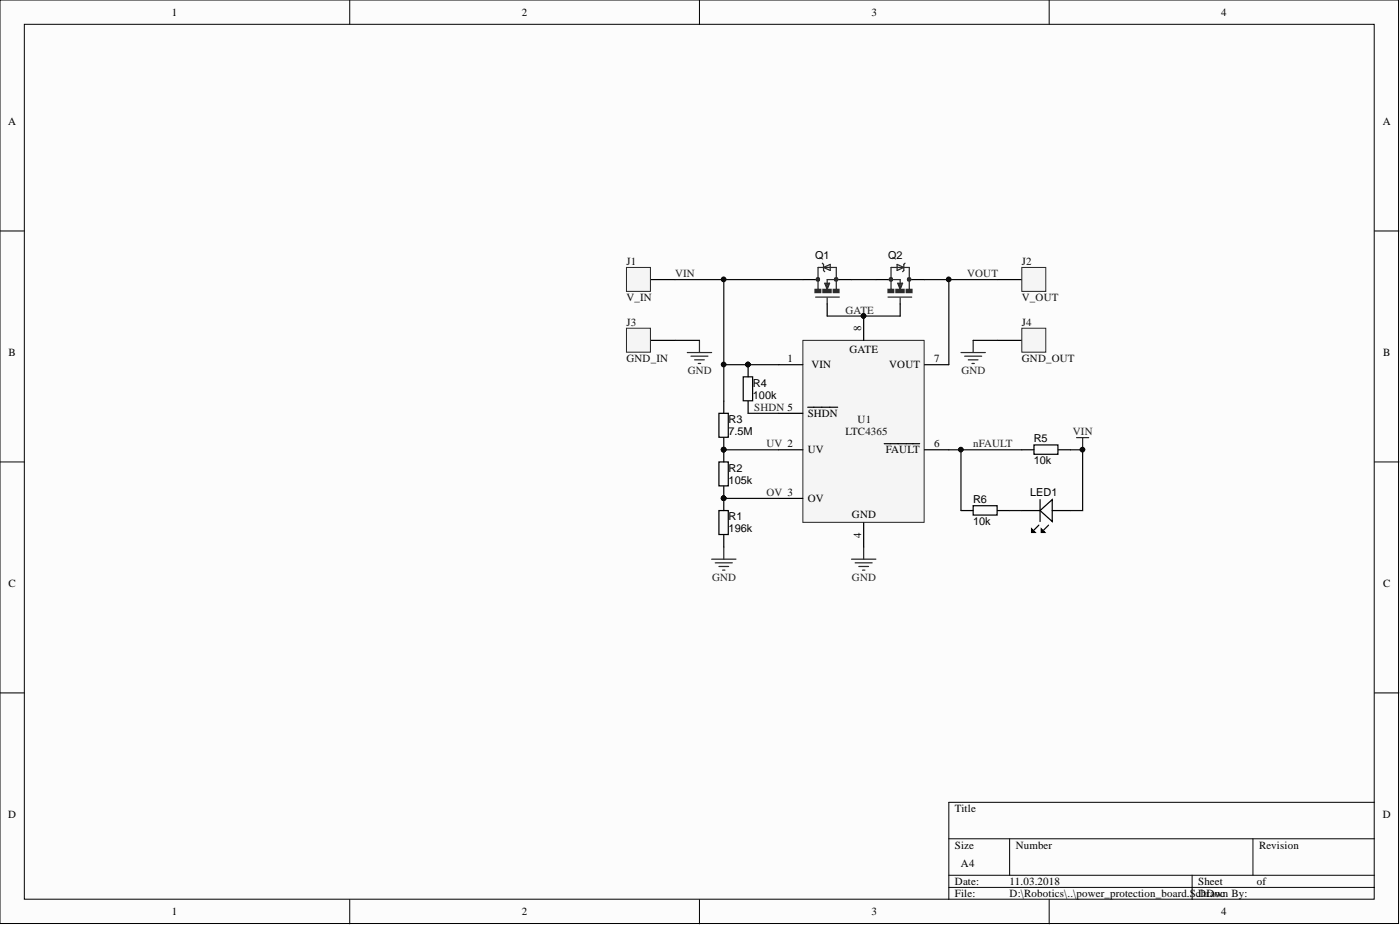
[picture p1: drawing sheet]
# Altium project power_protection_board.PrjPcb
1 sheet, 15 parts. Net scope: global (net labels, ports and power ports of the same name join across sheets).
Board file: power_protection_board.PcbDoc

## Sheet power_protection_board.SchDoc
size A4

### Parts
J1  V_IN  [POWER-PAD]
J2  V_OUT  [POWER-PAD]
J3  GND_IN  [POWER-PAD]
J4  GND_OUT  [POWER-PAD]
J5  SWITCH  [PADS-2-1020]
LED1  (no value)  [LED-0603-GREEN]
Q1  MOSFET-N  [SOT669]  (value not drawn)
Q2  MOSFET-N  [SOT669]  (value not drawn)
R1  196k  [RESC1608X55N]
R2  105k  [RESC1608X55N]
R3  7.5M  [RESC1608X55N]
R4  100k  [RESC1608X55N]
R5  10k  [RESC1608X55N]
R6  10k  [RESC1608X55N]
U1  LTC4365  [SOT23-8]

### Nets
GND: J3.1 J4.1 J5.2 R1.1 U1.4(GND)
VIN: J1.1 LED1.A Q1.D R3.2 R4.2 R5.2 U1.1(VIN)
GATE: Q1.G Q2.G U1.8(GATE)
nFAULT: R5.1 R6.1 U1.6(~{FAULT})
OV: R1.2 R2.1 U1.3(OV)
SHDN: J5.1 R4.1 U1.5(~{SHDN})
UV: R2.2 R3.1 U1.2(UV)
VOUT: J2.1 Q2.D U1.7(VOUT)
NetLED1_K: LED1.K R6.2
NetQ1_S: Q1.S Q2.S
